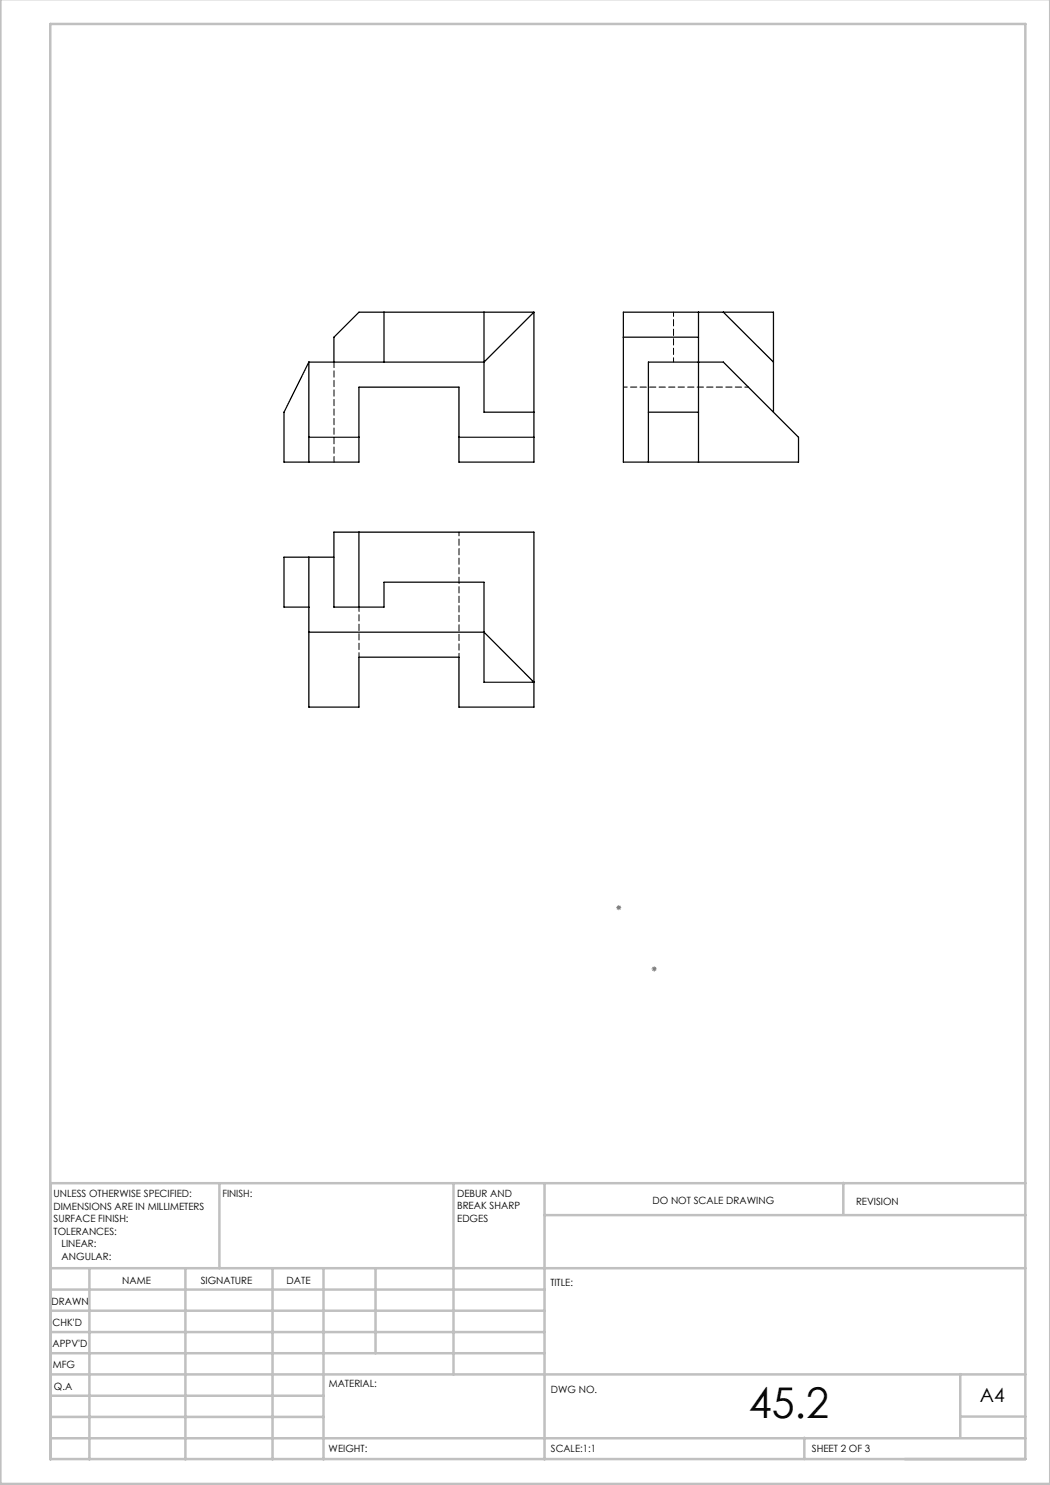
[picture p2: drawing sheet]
<svg xmlns="http://www.w3.org/2000/svg" width="210mm" height="297mm" viewBox="0 0 210 297" stroke-linecap="round" stroke-linejoin="round" font-family="sans-serif">
<path d="M123.3 181.5h.9M123.4 181.2l.7 .7M123.8 181v1M124.1 181.2l-.7 .7M130.3 193.8h1M130.5 193.4l.7 .7M130.8 193.3v1M131.2 193.4l-.7 .7" fill="none" stroke="#808080" stroke-width=".2"/>
<g fill="none" stroke="#c0c0c0" stroke-width=".5">
<path d="M.1 -.1v296.9h209.9v-296.9M10.1 4.8h195v287h-195zM43.9 236.6v17M90.7 236.6v38.3M108.9 236.6v55.3M168.7 236.6v6.3M205.1 236.6h-195v55.3M10.1 253.6h195M10.1 257.9h98.8M17.9 253.6v38.3M37.1 253.6v38.3M54.5 253.6v38.3"/>
<path d="M64.7 253.6v38.3M75.1 253.6v17M108.9 243h96.2M10.1 270.6h98.8M10.1 266.4h98.8M10.1 262.1h98.8M10.1 279.1h54.6M10.1 274.9h195M192.1 274.8v12.7M10.1 287.7h195M10.1 283.4h54.6M160.9 287.5v4.3"/>
<path d="M192.1 283.3h13"/>
</g>
<g fill="none" stroke="#000" stroke-width=".25">
<path d="M61.8 72.4v20M76.8 62.4v10M96.8 62.4v20h10M106.8 62.4v30h-15v-15h-20v15h-15v-10l5-10M106.8 62.4l-10 10h-35M106.8 62.4h-35l-5 5v5M124.7 67.4h15M139.7 62.4v30M144.7 62.4l10 10M61.8 87.5h10M91.8 87.5h15M129.7 82.4h10"/>
<path d="M154.7 82.4v-20h-30v30h35v-4.9l-15-15.1h-15v20M61.8 111.4v30h10v-10h20v10h15v-35h-40v15h10v-5h20v20.1h10l-10-10.1h-35M66.8 111.4h-10v10h5M71.8 106.4v15"/>
</g>
<path d="M66.8 92.4v-20" fill="none" stroke="#000" stroke-width=".2" stroke-dasharray="1.3 .6" stroke-dashoffset=".2"/>
<path d="M124.7 77.4h25M91.8 106.4v25" fill="none" stroke="#000" stroke-width=".2" stroke-dasharray="1.3 .6" stroke-dashoffset=".5"/>
<path d="M134.7 62.4v10M71.8 121.4v10" fill="none" stroke="#000" stroke-width=".2" stroke-dasharray="1.3 .6" stroke-dashoffset=".4"/>
<text font-size="8.5" x="149.8" y="283.5">45.2</text>
<text font-size="3.9" x="196" y="280.4">A4</text>
<g font-size="2">
<text x="10.7" y="239.5">UNLESS OTHERWISE SPECIFIED:</text>
<text x="44.5" y="239.5">FINISH:</text>
<text x="91.4" y="239.4">DEBUR AND</text>
<text x="10.7" y="242">DIMENSIONS ARE IN MILLIMETERS</text>
<text x="10.7" y="244.5">SURFACE FINISH:</text>
<text x="91.4" y="241.9">BREAK SHARP</text>
<text x="91.4" y="244.4">EDGES</text>
<text x="130.5" y="240.8">DO NOT SCALE DRAWING</text>
<text x="171.2" y="241">REVISION</text>
<text x="10.7" y="247">TOLERANCES:</text>
<text x="12.3" y="249.5">LINEAR:</text>
<text x="12.3" y="252">ANGULAR:</text>
<text x="24.4" y="256.9">NAME</text>
<text x="40.1" y="256.8">SIGNATURE</text>
<text x="57.3" y="256.8">DATE</text>
<text x="110.1" y="257.1">TITLE:</text>
<text x="10.3" y="260.9">DRAWN</text>
<text x="10.5" y="269.3">APPV'D</text>
<text x="10.5" y="265.2">CHK'D</text>
<text x="10.6" y="273.6">MFG</text>
<text x="10.8" y="278">Q.A</text>
<text x="65.8" y="277.4">MATERIAL:</text>
<text x="110.2" y="278.5">DWG NO.</text>
<text x="65.7" y="290.4">WEIGHT:</text>
<text x="110.2" y="290.5">SCALE:1:1</text>
<text x="162.4" y="290.4">SHEET 2 OF 3</text>
</g>
</svg>
